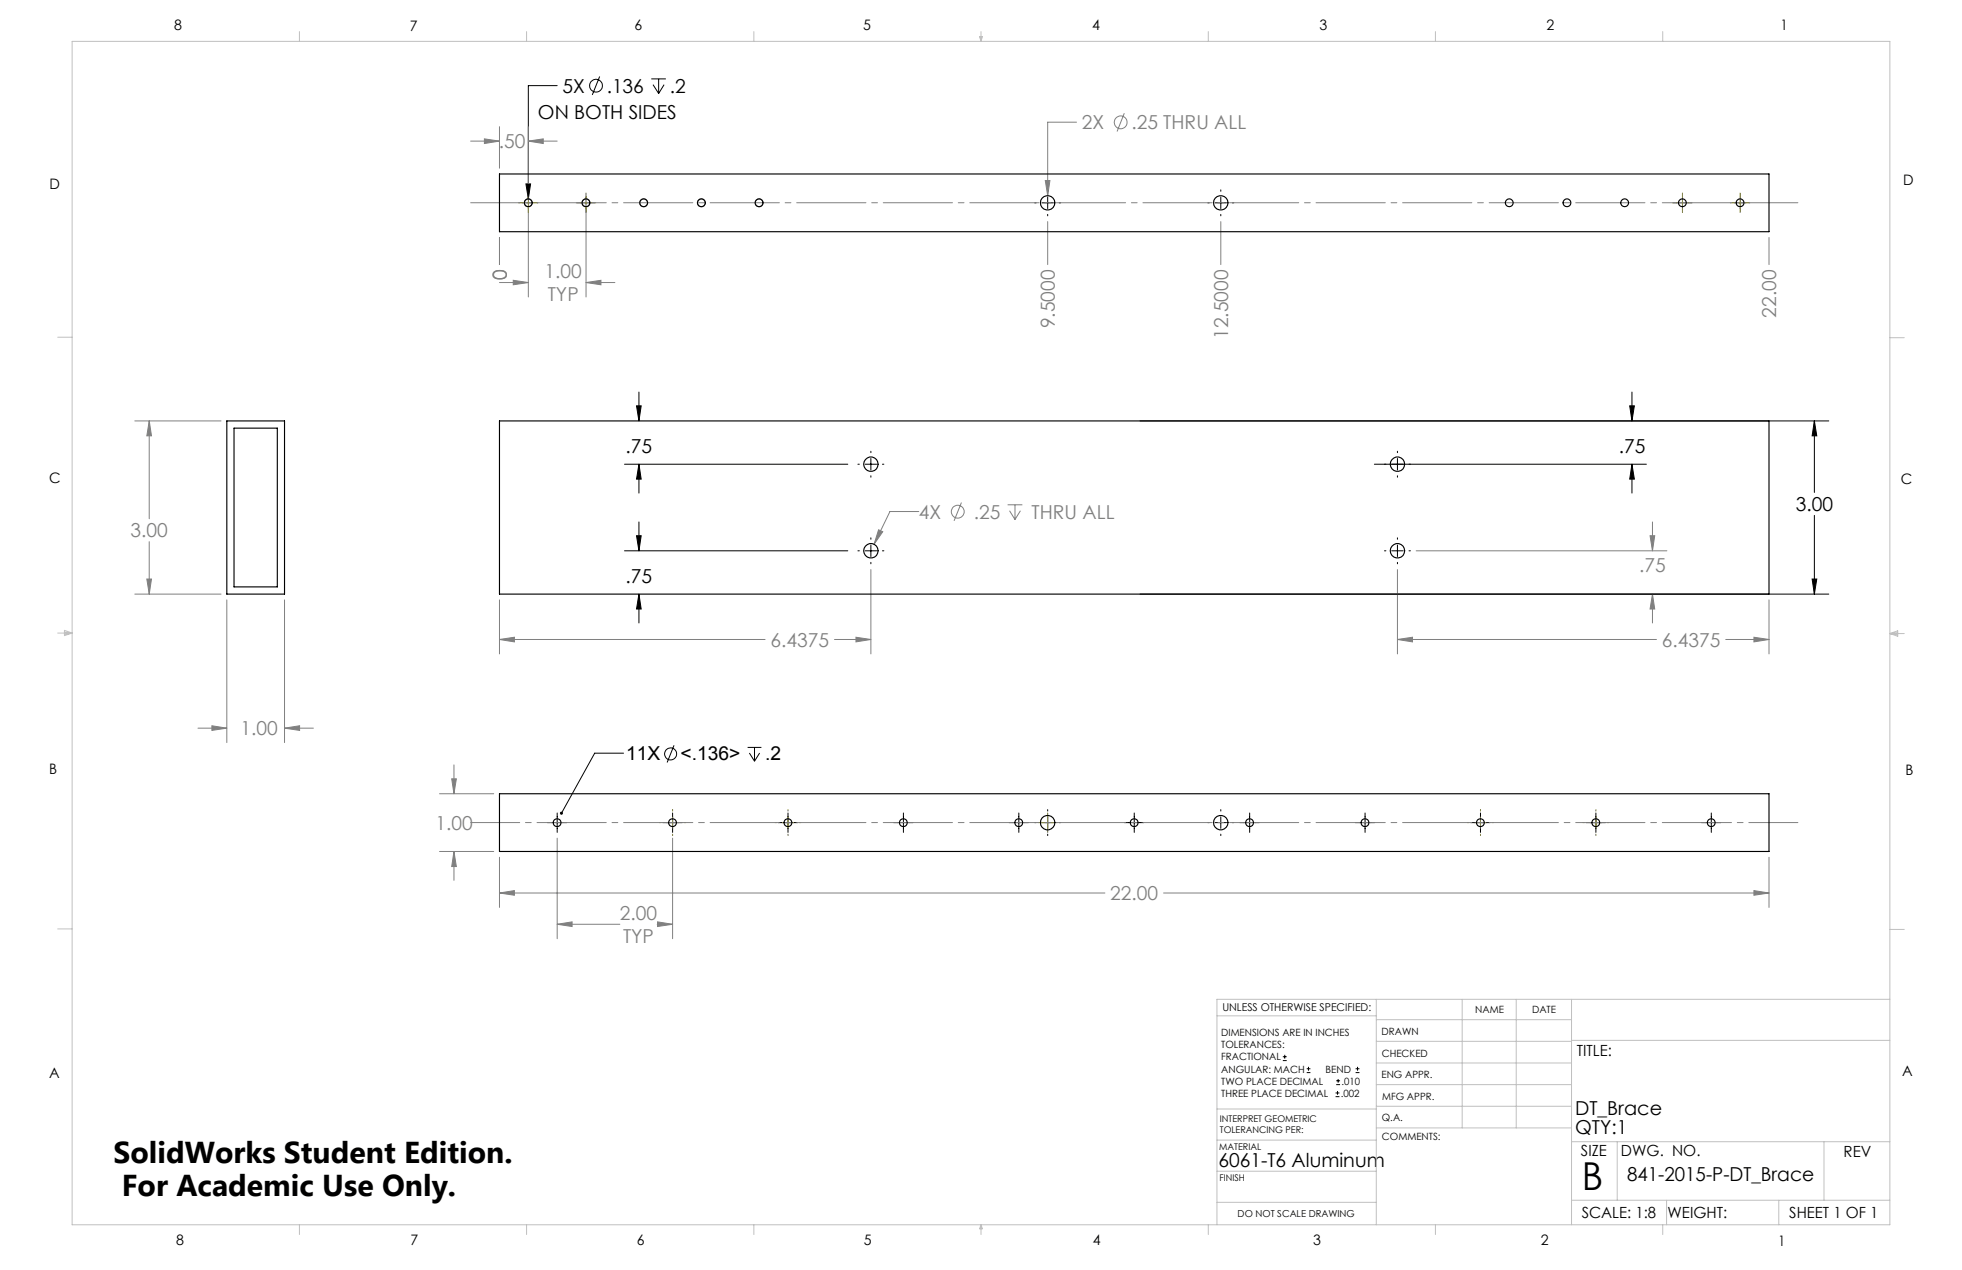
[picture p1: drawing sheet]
<svg xmlns="http://www.w3.org/2000/svg" width="432mm" height="279mm" viewBox="0 0 432 279" stroke-linecap="round" stroke-linejoin="round" font-family="sans-serif">
<g fill="none" stroke="#808080" stroke-width=".22">
<path d="M103.6 31h6.3M106.6 30.6l3.3 .4-3.3 .6zM109.9 27.9v9.1M116.3 31l3.3-.4v1zM116.3 27.9v15.5M116.3 31h6.3M230 39.7h1.1l-.5 3.3zM236.9 26.9h-6.3v16.1M247.4 24.9l-1.5 4M109.9 52.2v6M116.3 45.9v19.4M129 45.9v19.4"/>
<path d="M230.6 48.8v9.4M268.7 48.8v9.4M389.3 52.2v6M109.9 62.2h6.4M113 61.7l3.3 .5-3.3 .5zM129 62.2l3.3-.5v1zM129 62.2h6.3M29.7 92.6h18.9M32.8 92.6l.5 3.3h-1zM32.8 92.6v21.5M32.8 119.2v11.5M193.4 116.6l.9 .4-1.9 2.7z"/>
<path d="M202.2 112.5h-6.3l-3.5 7.2M211.6 110.6l-1.6 4M221.8 111.1h3.2M222.2 112.4l1.2 1.9M223.4 111.1v3.2M224.6 112.4l-1.2 1.9M363.1 117.9h1.1l-.5 3.3zM363.7 114.8v6.4M29.7 130.7h18.9M32.3 127.4h1l-.5 3.3zM49.9 132v31.4M62.6 132v31.4"/>
<path d="M109.9 132v11.9M191.7 125.3v18.6M307.6 125.3v18.6M311.7 121.2h55.2M363.7 130.7l.5 3.3h-1.1zM363.7 130.7v6.4M389.3 132v11.9M46.6 159.7l3.3 .5-3.3 .5zM109.9 140.7l3.3-.5v1zM109.9 140.7h58.5M183.7 140.7h8M188.4 140.2l3.3 .5-3.3 .5z"/>
<path d="M307.6 140.7l3.3-.5v1zM307.6 140.7h57M379.8 140.7h9.5M386 140.2l3.3 .5-3.3 .5zM43.6 160.2h6.3M62.6 160.2l3.3-.5v1zM62.6 160.2h6.4M96.7 174.6h12M99.4 171.3h1l-.5 3.3zM99.9 168.3v6.3M96.7 187.3h12M99.9 187.3l.5 3.3h-1z"/>
<path d="M99.9 187.3v6.4M109.9 196.5l3.3-.6v1.1zM109.9 188.6v11M109.9 196.5h133.3M122.6 184.4v22.1M148 184.4v22.1M256.1 196.5h133.2M386 195.9l3.3 .6-3.3 .5zM389.3 188.6v11M122.6 203.3l3.3-.5v1zM122.6 203.3h13.8M144.6 203.3h3.4"/>
<path d="M144.7 202.8l3.3 .5-3.3 .5z"/>
<circle cx="246.6" cy="26.9" r="1.4"/>
<circle cx="210.8" cy="112.6" r="1.41"/>
</g>
<g fill="none" stroke="#000" stroke-width=".22">
<path d="M122.6 18.8h-6.3v24.9M132 16.8l-1.6 4.1M143.3 17.4h3.2M143.7 18.6l1.3 2M145 17.4v3.2M146.2 18.6l-1.2 2M115.7 40.5h1.1l-.5 3.2zM227.7 44.6h.3M229.3 44.6h2.5M230.6 41.8v.3M230.6 43.4v2.5M230.6 47.2v.3"/>
<path d="M233.1 44.6h.3M265.8 44.6h.3M267.4 44.6h2.5M268.7 41.8v.3M268.7 43.4v2.5M268.7 47.2v.3M271.2 44.6h.3M140.1 89.3h1l-.5 3.3zM140.6 86.3v6.3M191.7 99.3v.3M250.9 92.6h151.6M307.6 99.3v.3"/>
<path d="M358.7 89.3h1l-.5 3.3zM359.2 86.3v6.3M399.3 92.6l.5 3.3h-1zM399.3 92.6v15.7M137.4 102.1h49.2M140.1 117.9h1l-.5 3.3zM140.6 102.1v6.4M140.6 114.8v6.4M140.6 102.1l.5 3.3h-1zM188.8 102.1h.3M190.4 102.1h2.5M191.7 100.9v2.5"/>
<path d="M191.7 104.7v.3M191.7 118.3v.3M191.7 119.9v2.5M194.2 102.1h.3M302.5 102.1h59.8M307.6 100.9v2.5M307.6 104.7v.3M307.6 118.3v.3M307.6 119.9v2.5M359.2 102.1v6.4M359.2 102.1l.5 3.3h-1zM399.3 113.4v17.3"/>
<path d="M137.4 121.2h49.2M140.6 130.7v6.4M140.6 130.7l.5 3.3h-1zM188.8 121.2h.3M190.4 121.2h2.5M191.7 123.7v.3M194.2 121.2h.3M250.9 130.7h151.6M304.7 121.2h.3M306.3 121.2h2.5M307.6 123.7v.3M310.1 121.2h.3"/>
<path d="M398.8 127.4h1l-.5 3.3zM122.6 178.9v4.2M137.2 165.7h-6.3l-7.3 13.2M148 178.9v4.2M148.3 164l-1.5 3.7M164.5 164.4h3.1M164.9 165.7l1.2 1.8M166.1 164.4v3.1M167.2 165.7l-1.1 1.8M173.4 178.9v4.2M198.8 178.9v4.2M224.2 178.9v4.2"/>
<path d="M230.6 178.1v.3M230.6 179.7v2.5M249.6 178.9v4.2M268.7 178.1v.3M268.7 179.7v2.5M275 178.9v4.2M300.4 178.9v4.2M325.8 178.9v4.2M351.2 178.9v4.2M376.6 178.9v4.2M120.5 181h4.2M145.9 181h4.2"/>
<path d="M171.3 181h4.2M196.7 181h4.2M222.1 181h4.2M227.7 181h.3M229.3 181h2.5M230.6 183.5v.3M233.1 181h.3M247.5 181h4.2M265.8 181h.3M267.4 181h2.5M268.7 183.5v.3M271.2 181h.3"/>
<path d="M272.9 181h4.2M298.3 181h4.2M323.7 181h4.2M349.1 181h4.2M374.5 181h4.2M282.3 233.3h.9M282.3 232.5h.9M282.8 232.1v.8M287.6 236h.8M287.6 235.1h.8M288 234.7v.8M294.1 238.6h.8"/>
<path d="M294.1 237.8h.8M294.5 237.4v.8M298.3 236h.9M298.3 235.1h.9M298.8 234.7v.8M293.9 241.3h.9M293.9 240.5h.9M294.4 240v.8"/>
<circle cx="131.2" cy="18.8" r="1.4"/>
<circle cx="147.6" cy="165.9" r="1.32"/>
</g>
<g fill="none" stroke="#808080" stroke-width=".25">
<circle cx="116.3" cy="44.6" r=".87"/>
<circle cx="129" cy="44.6" r=".87"/>
<circle cx="141.7" cy="44.6" r=".87"/>
<circle cx="154.4" cy="44.6" r=".87"/>
<circle cx="167.1" cy="44.6" r=".87"/>
</g>
<g fill="none" stroke="#808000" stroke-width=".22">
<path d="M114.1 44.6h4.3M116.3 42.5v4.2M126.8 44.6h4.3M129 42.5v4.2M368.1 44.6h4.3M370.3 42.5v4.2M380.8 44.6h4.3M383 42.5v4.2M148 178.1v.3M148 179.7v2.5M173.4 178.1v.3M173.4 179.7v2.5"/>
<path d="M230.6 178.9v4.2M325.8 178.1v.3M325.8 179.7v2.5M351.2 178.1v.3M351.2 179.7v2.5M145.2 181h.3M146.8 181h2.5M148 183.5v.3M150.6 181h.3M170.6 181h.3M172.2 181h2.5M173.4 183.5v.3"/>
<path d="M176 181h.3M228.4 181h4.3M323 181h.3M324.6 181h2.5M325.8 183.5v.3M328.4 181h.3M348.4 181h.3M350 181h2.5M351.2 183.5v.3M353.8 181h.3"/>
</g>
<path d="M395.7 44.6h-292.1M395.7 181h-292.1" fill="none" stroke="#808080" stroke-width=".22" stroke-dasharray="15.2 1.3 1.3 1.3" stroke-dashoffset="4.4"/>
<g fill="none" stroke="#c0c0c0" stroke-width=".22">
<path d="M15.9 9.1h400v260.4h-400zM65.9 6.9v2.2M115.9 6.9v2.2M165.9 6.9v2.2M215.6 8h.6l-.3 1.1zM215.7 8l.2 1.1M215.9 6.9v2.2M216 8l-.1 1.1M265.9 6.9v2.2M315.9 6.9v2.2M365.9 6.9v2.2M12.7 74.2h3.2"/>
<path d="M415.9 74.3h3.2M12.7 139.3h3.2M14.2 139.1l1.7 .2M14.2 138.7l1.7 .6-1.7 .5zM15.9 139.3l-1.7 .3M415.9 139.4h3.2M415.9 139.4l1.8-.6v1.2zM415.9 139.4l1.8 .3M417.7 139.2l-1.8 .2M12.7 204.4h3.2M302.9 219.9v49.6M321.8 219.9v28.2"/>
<path d="M333.7 219.9v28.2M345.9 219.9v49.6M415.9 204.5h3.2M415.9 219.9h-148.1v49.6M267.8 223.5h35.1M302.9 233.9h43M302.9 229.1h43M302.9 224.3h43M302.9 238.6h43M345.9 228.9h70M267.8 257.7h35.1M267.8 250.8h35.1"/>
<path d="M267.8 244h35.1M302.9 248.1h43M302.9 243.4h43M345.9 251.2h70M355.9 251.2v12.9M401.4 251.2v12.9M65.9 269.5v2.1M115.9 269.5v2.1M165.9 269.5v2.1M215.9 269.5v2.1M215.9 269.5l.3 .8h-.6zM265.9 269.5v2.1"/>
<path d="M267.8 264.5h35.1M315.9 269.5v2.1M345.9 264.1h70M365.9 269.5v2.1M366.8 264.1v5.4M391.5 264.1v5.4"/>
</g>
<g fill="#000">
<path d="M123.3 178.7a.34 .34 0 0 1 .5-.1 .34 .34 0 0 1 0 .5 .34 .34 0 0 1-.4 .1l.2-.3-.2 .3-.2-.3z"/>
<path d="M399.3 92.6l.5 3.3h-1zM398.8 127.4h1l-.5 3.3zM140.1 117.9h1l-.5 3.3zM140.6 130.7l.5 3.3h-1zM140.6 102.1l.5 3.3h-1zM140.1 89.3h1l-.5 3.3zM359.2 102.1l.5 3.3h-1zM358.7 89.3h1l-.5 3.3zM115.7 40.5l.6 3.2 .5-3.2z"/>
</g>
<path d="M193.4 116.6l-1 3.1 1.9-2.7zM363.1 117.9h1.1l-.5 3.3zM363.7 130.7l.5 3.3h-1.1zM109.9 140.7l3.3-.5v1zM188.4 140.2l3.3 .5-3.3 .5zM307.6 140.7l3.3-.5v1zM386 140.2l3.3 .5-3.3 .5zM106.6 30.6l3.3 .4-3.3 .6zM116.3 31l3.3-.4v1zM113 61.7l3.3 .5-3.3 .5zM129 62.2l3.3-.5v1zM230 39.7l.6 3.3 .5-3.3zM386 195.9l3.3 .6-3.3 .5zM109.9 196.5l3.3-.6v1.1zM99.4 171.3h1l-.5 3.3zM99.9 187.3l.5 3.3h-1zM122.6 203.3l3.3-.5v1zM144.7 202.8l3.3 .5-3.3 .5zM32.3 127.4h1l-.5 3.3zM32.8 92.6l.5 3.3h-1zM62.6 160.2l3.3-.5v1zM46.6 159.7l3.3 .5-3.3 .5z" fill="#808080"/>
<g fill="none" stroke="#000" stroke-width=".25">
<path d="M109.9 38.3h279.4v12.7h-279.4zM49.9 92.6h12.7v38.1h-12.7zM51.5 94.2h9.5v34.9h-9.5zM109.9 92.6h279.4v38.1h-279.4zM109.9 174.6h279.4v12.7h-279.4z"/>
<circle cx="116.3" cy="44.6" r=".87"/>
<circle cx="129" cy="44.6" r=".87"/>
<circle cx="141.7" cy="44.6" r=".87"/>
<circle cx="154.4" cy="44.6" r=".87"/>
<circle cx="167.1" cy="44.6" r=".87"/>
<circle cx="230.6" cy="44.6" r="1.59"/>
<circle cx="268.7" cy="44.6" r="1.59"/>
<circle cx="332.2" cy="44.6" r=".87"/>
<circle cx="344.9" cy="44.6" r=".87"/>
<circle cx="357.6" cy="44.6" r=".87"/>
<circle cx="370.3" cy="44.6" r=".87"/>
<circle cx="383" cy="44.6" r=".87"/>
<circle cx="191.7" cy="102.1" r="1.58"/>
<circle cx="307.6" cy="102.1" r="1.58"/>
<circle cx="191.7" cy="121.2" r="1.58"/>
<circle cx="307.6" cy="121.2" r="1.58"/>
<circle cx="122.6" cy="181" r=".87"/>
<circle cx="148" cy="181" r=".87"/>
<circle cx="173.4" cy="181" r=".87"/>
<circle cx="198.8" cy="181" r=".87"/>
<circle cx="224.2" cy="181" r=".87"/>
<circle cx="230.6" cy="181" r="1.59"/>
<circle cx="249.6" cy="181" r=".87"/>
<circle cx="268.7" cy="181" r="1.59"/>
<circle cx="275" cy="181" r=".87"/>
<circle cx="300.4" cy="181" r=".87"/>
<circle cx="325.8" cy="181" r=".87"/>
<circle cx="351.2" cy="181" r=".87"/>
<circle cx="376.6" cy="181" r=".87"/>
</g>
<text font-size="8.5" x="348.1" y="261.8">B</text>
<g font-size="6.6">
<text x="25" y="255.9">SolidWorks Student Edition.</text>
<text x="26.8" y="263.2">For Academic Use Only.</text>
</g>
<g font-size="4.2">
<text x="123.8" y="20.4">5X</text>
<text x="133.5" y="20.4">.136</text>
<text x="147.4" y="20.4">.2</text>
<text x="118.4" y="26.2">ON BOTH SIDES</text>
<text x="137.7" y="99.7">.75</text>
<text x="356.3" y="99.7">.75</text>
<text x="395.2" y="112.5">3.00</text>
<text x="137.7" y="128.3">.75</text>
<text x="137.8" y="167.3">11X</text>
<text x="149.8" y="167.3">&lt;.136&gt;</text>
<text x="168.4" y="167.3">.2</text>
<text x="346.7" y="245.2">DT_Brace</text>
<text x="346.7" y="249.5">QTY:1</text>
<text x="268.2" y="256.7">6061-T6 Aluminum</text>
<text x="358.1" y="259.8">841-2015-P-DT_Brace</text>
</g>
<g font-size="4.2" fill="#808080">
<text x="238.1" y="28.5">2X</text>
<text x="249" y="28.5">.25 THRU ALL</text>
<text x="109.8" y="32.6">.50</text>
<text x="111.5" y="61.7" transform="rotate(-90 111.5 61.7)">0</text>
<text x="119.9" y="61.2">1.00</text>
<text x="120.6" y="66.3">TYP</text>
<text x="390.9" y="69.9" transform="rotate(-90 390.9 69.9)">22.00</text>
<text x="232.2" y="72.3" transform="rotate(-90 232.2 72.3)">9.5000</text>
<text x="270.3" y="74.6" transform="rotate(-90 270.3 74.6)">12.5000</text>
<text x="28.7" y="118.2">3.00</text>
<text x="202.2" y="114.1">4X</text>
<text x="214.3" y="114.1">.25</text>
<text x="227" y="114.1">THRU ALL</text>
<text x="360.7" y="125.9">.75</text>
<text x="169.6" y="142.3">6.4375</text>
<text x="365.7" y="142.3">6.4375</text>
<text x="52.9" y="161.8">1.00</text>
<text x="95.8" y="182.6">1.00</text>
<text x="136.4" y="202.4">2.00</text>
<text x="244.4" y="198">22.00</text>
<text x="137.1" y="207.4">TYP</text>
</g>
<g font-size="3.4">
<text x="347.1" y="232.3">TITLE:</text>
<text x="347.9" y="254.3">SIZE</text>
<text x="356.7" y="254.4">DWG. NO.</text>
<text x="405.7" y="254.5">REV</text>
<text x="348.1" y="267.9">SCALE: 1:8</text>
<text x="367" y="268">WEIGHT:</text>
<text x="393.8" y="267.9">SHEET 1 OF 1</text>
</g>
<g font-size="3.2">
<text x="38.3" y="6.7">8</text>
<text x="90.2" y="6.7">7</text>
<text x="139.7" y="6.5">6</text>
<text x="190" y="6.5">5</text>
<text x="240.4" y="6.5">4</text>
<text x="290.4" y="6.7">3</text>
<text x="340.4" y="6.5">2</text>
<text x="391.9" y="6.7">1</text>
<text x="10.9" y="41.6">D</text>
<text x="418.9" y="40.7">D</text>
<text x="10.9" y="106.3">C</text>
<text x="418.4" y="106.4">C</text>
<text x="10.8" y="170.2">B</text>
<text x="419.4" y="170.6">B</text>
<text x="10.8" y="237.2">A</text>
<text x="418.6" y="236.8">A</text>
<text x="38.8" y="273.8">8</text>
<text x="90.4" y="273.8">7</text>
<text x="140.2" y="273.8">6</text>
<text x="190.1" y="273.9">5</text>
<text x="240.5" y="273.8">4</text>
<text x="289" y="273.9">3</text>
<text x="339.1" y="273.8">2</text>
<text x="391.4" y="274.1">1</text>
</g>
<text font-size="2.4" x="269" y="222.4">UNLESS OTHERWISE SPECIFIED:</text>
<g font-size="2.2">
<text x="268.8" y="228">DIMENSIONS ARE IN INCHES</text>
<text x="304.1" y="227.7">DRAWN</text>
<text x="324.7" y="222.9">NAME</text>
<text x="337.2" y="222.9">DATE</text>
<text x="268.8" y="230.6">TOLERANCES:</text>
<text x="268.8" y="233.3">FRACTIONAL</text>
<text x="304.1" y="232.6">CHECKED</text>
<text x="268.8" y="236">ANGULAR: MACH</text>
<text x="268.8" y="238.6">TWO PLACE DECIMAL</text>
<text x="291.7" y="236">BEND</text>
<text x="295.2" y="238.6">.010</text>
<text x="304" y="237.2">ENG APPR.</text>
<text x="268.8" y="241.3">THREE PLACE DECIMAL</text>
<text x="295.1" y="241.3">.002</text>
<text x="304.2" y="241.9">MFG APPR.</text>
<text x="304.1" y="246.7">Q.A.</text>
<text x="304.1" y="250.9">COMMENTS:</text>
</g>
<text font-size="2.1" x="272.4" y="267.8">DO NOT SCALE DRAWING</text>
<g font-size="2">
<text x="268.5" y="246.8">INTERPRET GEOMETRIC</text>
<text x="268.5" y="249.4">TOLERANCING PER:</text>
<text x="268.3" y="252.9">MATERIAL</text>
<text x="268.4" y="259.7">FINISH</text>
</g>
</svg>
